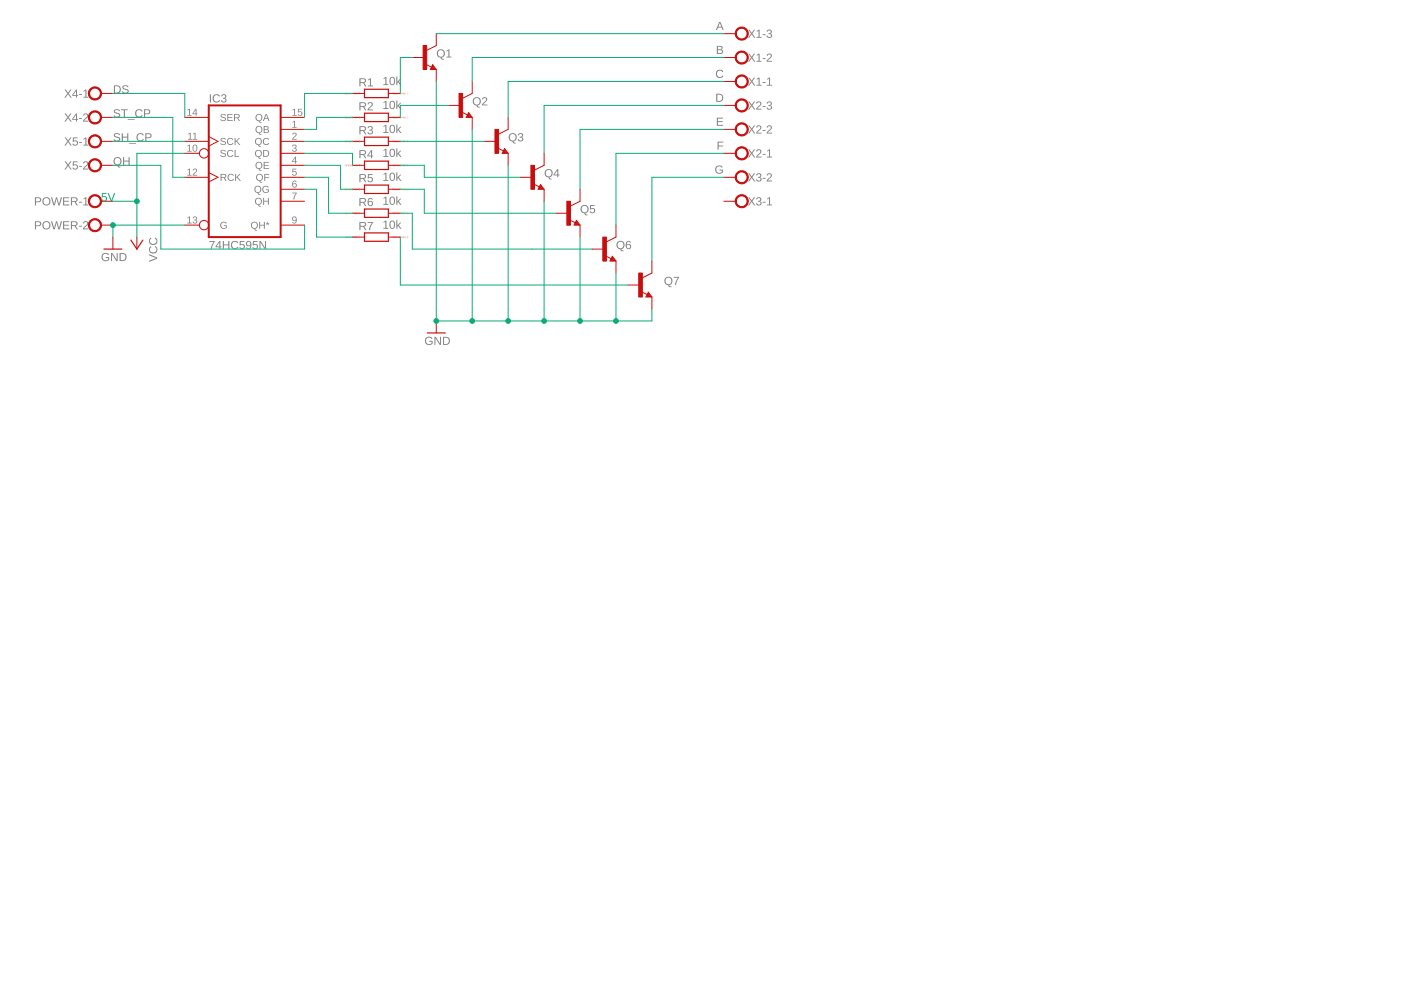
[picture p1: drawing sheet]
<?xml version="1.0" encoding="utf-8"?>
<!DOCTYPE eagle SYSTEM "eagle.dtd">
<eagle version="9.1.0">
<drawing>
<settings>
<setting alwaysvectorfont="no"/>
<setting verticaltext="up"/>
</settings>
<grid distance="0.1" unitdist="inch" unit="inch" style="lines" multiple="1" display="no" altdistance="0.01" altunitdist="inch" altunit="inch"/>
<schematic xreflabel="%F%N/%S.%C%R" xrefpart="/%S.%C%R">
<libraries>
<library name="eagle-ltspice">
<symbols>
<symbol name="R">
<wire x1="-2.54" y1="-0.889" x2="2.54" y2="-0.889" width="0.254" layer="94"/>
<wire x1="2.54" y1="0.889" x2="-2.54" y2="0.889" width="0.254" layer="94"/>
<wire x1="2.54" y1="-0.889" x2="2.54" y2="0.889" width="0.254" layer="94"/>
<wire x1="-2.54" y1="-0.889" x2="-2.54" y2="0.889" width="0.254" layer="94"/>
<pin name="1" x="-5.08" y="0" visible="off" length="short" direction="pas" swaplevel="1"/>
<pin name="2" x="5.08" y="0" visible="off" length="short" direction="pas" swaplevel="1" rot="R180"/>
<text x="-3.81" y="1.4986" size="1.778" layer="95">&gt;NAME</text>
<text x="-3.81" y="-3.302" size="1.778" layer="96">&gt;VALUE</text>
<text x="-5.08" y="0" size="0.4064" layer="99" align="center">SpiceOrder 1</text>
<text x="5.08" y="0" size="0.4064" layer="99" align="center">SpiceOrder 2</text>
</symbol>
</symbols>
<devicesets>
<deviceset name="R" prefix="R" uservalue="yes">
<gates>
<gate name="G$1" symbol="R" x="0" y="0"/>
</gates>
<devices>
<device name="0204/7" package="0204/7">
<connects>
<connect gate="G$1" pin="1" pad="1"/>
<connect gate="G$1" pin="2" pad="2"/>
</connects>
<package3dinstances>
<package3dinstance package3d_urn="urn:adsk.eagle:package:13274/1"/>
</package3dinstances>
<technologies>
<technology name="">
<attribute name="SPICEMODEL" value="NONE" constant="no"/>
<attribute name="SPICEPREFIX" value="R" constant="no"/>
</technology>
</technologies>
</device>
<device name="0207/10" package="0207/10">
<connects>
<connect gate="G$1" pin="1" pad="1"/>
<connect gate="G$1" pin="2" pad="2"/>
</connects>
<package3dinstances>
<package3dinstance package3d_urn="urn:adsk.eagle:package:13275/1"/>
</package3dinstances>
<technologies>
<technology name="">
<attribute name="SPICEMODEL" value="NONE" constant="no"/>
<attribute name="SPICEPREFIX" value="R" constant="no"/>
</technology>
</technologies>
</device>
<device name="R0201" package="R0201">
<connects>
<connect gate="G$1" pin="1" pad="1"/>
<connect gate="G$1" pin="2" pad="2"/>
</connects>
<package3dinstances>
<package3dinstance package3d_urn="urn:adsk.eagle:package:13294/1"/>
</package3dinstances>
<technologies>
<technology name="">
<attribute name="SPICEMODEL" value="NONE" constant="no"/>
<attribute name="SPICEPREFIX" value="R" constant="no"/>
</technology>
</technologies>
</device>
<device name="R0402" package="R0402">
<connects>
<connect gate="G$1" pin="1" pad="1"/>
<connect gate="G$1" pin="2" pad="2"/>
</connects>
<package3dinstances>
<package3dinstance package3d_urn="urn:adsk.eagle:package:13296/1"/>
</package3dinstances>
<technologies>
<technology name="">
<attribute name="SPICEMODEL" value="NONE" constant="no"/>
<attribute name="SPICEPREFIX" value="R" constant="no"/>
</technology>
</technologies>
</device>
<device name="R0603" package="R0603">
<connects>
<connect gate="G$1" pin="1" pad="1"/>
<connect gate="G$1" pin="2" pad="2"/>
</connects>
<package3dinstances>
<package3dinstance package3d_urn="urn:adsk.eagle:package:13302/1"/>
</package3dinstances>
<technologies>
<technology name="">
<attribute name="SPICEMODEL" value="NONE" constant="no"/>
<attribute name="SPICEPREFIX" value="R" constant="no"/>
</technology>
</technologies>
</device>
<device name="" package="R0805">
<connects>
<connect gate="G$1" pin="1" pad="1"/>
<connect gate="G$1" pin="2" pad="2"/>
</connects>
<package3dinstances>
<package3dinstance package3d_urn="urn:adsk.eagle:package:13300/1"/>
</package3dinstances>
<technologies>
<technology name="">
<attribute name="SPICEMODEL" value="NONE" constant="no"/>
<attribute name="SPICEPREFIX" value="R" constant="no"/>
</technology>
</technologies>
</device>
<device name="R1005" package="R1005">
<connects>
<connect gate="G$1" pin="1" pad="1"/>
<connect gate="G$1" pin="2" pad="2"/>
</connects>
<package3dinstances>
<package3dinstance package3d_urn="urn:adsk.eagle:package:13297/1"/>
</package3dinstances>
<technologies>
<technology name="">
<attribute name="SPICEMODEL" value="NONE" constant="no"/>
<attribute name="SPICEPREFIX" value="R" constant="no"/>
</technology>
</technologies>
</device>
<device name="R1206" package="R1206">
<connects>
<connect gate="G$1" pin="1" pad="1"/>
<connect gate="G$1" pin="2" pad="2"/>
</connects>
<package3dinstances>
<package3dinstance package3d_urn="urn:adsk.eagle:package:13301/1"/>
</package3dinstances>
<technologies>
<technology name="">
<attribute name="SPICEMODEL" value="NONE" constant="no"/>
<attribute name="SPICEPREFIX" value="R" constant="no"/>
</technology>
</technologies>
</device>
<device name="R1210" package="R1210">
<connects>
<connect gate="G$1" pin="1" pad="1"/>
<connect gate="G$1" pin="2" pad="2"/>
</connects>
<package3dinstances>
<package3dinstance package3d_urn="urn:adsk.eagle:package:13299/1"/>
</package3dinstances>
<technologies>
<technology name="">
<attribute name="SPICEMODEL" value="NONE" constant="no"/>
<attribute name="SPICEPREFIX" value="R" constant="no"/>
</technology>
</technologies>
</device>
<device name="R1218" package="R1218">
<connects>
<connect gate="G$1" pin="1" pad="1"/>
<connect gate="G$1" pin="2" pad="2"/>
</connects>
<package3dinstances>
<package3dinstance package3d_urn="urn:adsk.eagle:package:13303/1"/>
</package3dinstances>
<technologies>
<technology name="">
<attribute name="SPICEMODEL" value="NONE" constant="no"/>
<attribute name="SPICEPREFIX" value="R" constant="no"/>
</technology>
</technologies>
</device>
<device name="R2010" package="R2010">
<connects>
<connect gate="G$1" pin="1" pad="1"/>
<connect gate="G$1" pin="2" pad="2"/>
</connects>
<package3dinstances>
<package3dinstance package3d_urn="urn:adsk.eagle:package:13309/1"/>
</package3dinstances>
<technologies>
<technology name="">
<attribute name="SPICEMODEL" value="NONE" constant="no"/>
<attribute name="SPICEPREFIX" value="R" constant="no"/>
</technology>
</technologies>
</device>
<device name="R2012" package="R2012">
<connects>
<connect gate="G$1" pin="1" pad="1"/>
<connect gate="G$1" pin="2" pad="2"/>
</connects>
<package3dinstances>
<package3dinstance package3d_urn="urn:adsk.eagle:package:13306/1"/>
</package3dinstances>
<technologies>
<technology name="">
<attribute name="SPICEMODEL" value="NONE" constant="no"/>
<attribute name="SPICEPREFIX" value="R" constant="no"/>
</technology>
</technologies>
</device>
<device name="R2512" package="R2512">
<connects>
<connect gate="G$1" pin="1" pad="1"/>
<connect gate="G$1" pin="2" pad="2"/>
</connects>
<package3dinstances>
<package3dinstance package3d_urn="urn:adsk.eagle:package:13304/1"/>
</package3dinstances>
<technologies>
<technology name="">
<attribute name="SPICEMODEL" value="NONE" constant="no"/>
<attribute name="SPICEPREFIX" value="R" constant="no"/>
</technology>
</technologies>
</device>
<device name="R3216" package="R3216">
<connects>
<connect gate="G$1" pin="1" pad="1"/>
<connect gate="G$1" pin="2" pad="2"/>
</connects>
<package3dinstances>
<package3dinstance package3d_urn="urn:adsk.eagle:package:13305/1"/>
</package3dinstances>
<technologies>
<technology name="">
<attribute name="SPICEMODEL" value="NONE" constant="no"/>
<attribute name="SPICEPREFIX" value="R" constant="no"/>
</technology>
</technologies>
</device>
<device name="R3225" package="R3225">
<connects>
<connect gate="G$1" pin="1" pad="1"/>
<connect gate="G$1" pin="2" pad="2"/>
</connects>
<package3dinstances>
<package3dinstance package3d_urn="urn:adsk.eagle:package:13311/1"/>
</package3dinstances>
<technologies>
<technology name="">
<attribute name="SPICEMODEL" value="NONE" constant="no"/>
<attribute name="SPICEPREFIX" value="R" constant="no"/>
</technology>
</technologies>
</device>
<device name="R4527" package="R4527">
<connects>
<connect gate="G$1" pin="1" pad="1"/>
<connect gate="G$1" pin="2" pad="2"/>
</connects>
<package3dinstances>
<package3dinstance package3d_urn="urn:adsk.eagle:package:13310/1"/>
</package3dinstances>
<technologies>
<technology name="">
<attribute name="SPICEMODEL" value="NONE" constant="no"/>
<attribute name="SPICEPREFIX" value="R" constant="no"/>
</technology>
</technologies>
</device>
<device name="R5025" package="R5025">
<connects>
<connect gate="G$1" pin="1" pad="1"/>
<connect gate="G$1" pin="2" pad="2"/>
</connects>
<package3dinstances>
<package3dinstance package3d_urn="urn:adsk.eagle:package:13308/1"/>
</package3dinstances>
<technologies>
<technology name="">
<attribute name="SPICEMODEL" value="NONE" constant="no"/>
<attribute name="SPICEPREFIX" value="R" constant="no"/>
</technology>
</technologies>
</device>
<device name="R6332" package="R6332">
<connects>
<connect gate="G$1" pin="1" pad="1"/>
<connect gate="G$1" pin="2" pad="2"/>
</connects>
<package3dinstances>
<package3dinstance package3d_urn="urn:adsk.eagle:package:13307/1"/>
</package3dinstances>
<technologies>
<technology name="">
<attribute name="SPICEMODEL" value="NONE" constant="no"/>
<attribute name="SPICEPREFIX" value="R" constant="no"/>
</technology>
</technologies>
</device>
</devices>
</deviceset>
</devicesets>
</library>
<library name="con-wago-500">
<symbols>
<symbol name="KL">
<circle x="1.27" y="0" radius="1.27" width="0.254" layer="94"/>
<text x="0" y="0.889" size="1.778" layer="95" rot="R180">&gt;NAME</text>
<pin name="KL" x="5.08" y="0" visible="off" length="short" direction="pas" rot="R180"/>
</symbol>
<symbol name="KL+V">
<circle x="1.27" y="0" radius="1.27" width="0.254" layer="94"/>
<text x="-2.54" y="-3.683" size="1.778" layer="96">&gt;VALUE</text>
<text x="0" y="0.889" size="1.778" layer="95" rot="R180">&gt;NAME</text>
<pin name="KL" x="5.08" y="0" visible="off" length="short" direction="pas" rot="R180"/>
</symbol>
</symbols>
<devicesets>
<deviceset name="W237-103" prefix="X" uservalue="yes">
<gates>
<gate name="-1" symbol="KL" x="0" y="5.08" addlevel="always"/>
<gate name="-2" symbol="KL" x="0" y="0" addlevel="always"/>
<gate name="-3" symbol="KL+V" x="0" y="-5.08" addlevel="always"/>
</gates>
<devices>
<device name="" package="W237-103">
<connects>
<connect gate="-1" pin="KL" pad="1"/>
<connect gate="-2" pin="KL" pad="2"/>
<connect gate="-3" pin="KL" pad="3"/>
</connects>
<package3dinstances>
<package3dinstance package3d_urn="urn:adsk.eagle:package:10691/1"/>
</package3dinstances>
<technologies>
<technology name="">
<attribute name="MF" value="" constant="no"/>
<attribute name="MPN" value="237-103" constant="no"/>
<attribute name="OC_FARNELL" value="unknown" constant="no"/>
<attribute name="OC_NEWARK" value="18M7116" constant="no"/>
</technology>
</technologies>
</device>
</devices>
</deviceset>
<deviceset name="W237-102" prefix="X" uservalue="yes">
<gates>
<gate name="-1" symbol="KL" x="0" y="5.08" addlevel="always"/>
<gate name="-2" symbol="KL+V" x="0" y="0" addlevel="always"/>
</gates>
<devices>
<device name="" package="W237-102">
<connects>
<connect gate="-1" pin="KL" pad="1"/>
<connect gate="-2" pin="KL" pad="2"/>
</connects>
<package3dinstances>
<package3dinstance package3d_urn="urn:adsk.eagle:package:10688/1"/>
</package3dinstances>
<technologies>
<technology name="">
<attribute name="MF" value="" constant="no"/>
<attribute name="MPN" value="237-102" constant="no"/>
<attribute name="OC_FARNELL" value="unknown" constant="no"/>
<attribute name="OC_NEWARK" value="70K9898" constant="no"/>
</technology>
</technologies>
</device>
</devices>
</deviceset>
</devicesets>
</library>
<library name="74xx-eu">
<symbols>
<symbol name="PWRN">
<text x="-0.635" y="-0.635" size="1.778" layer="95">&gt;NAME</text>
<text x="1.905" y="-5.842" size="1.27" layer="95" rot="R90">GND</text>
<text x="1.905" y="2.54" size="1.27" layer="95" rot="R90">VCC</text>
<pin name="GND" x="0" y="-7.62" visible="pad" length="middle" direction="pwr" rot="R90"/>
<pin name="VCC" x="0" y="7.62" visible="pad" length="middle" direction="pwr" rot="R270"/>
</symbol>
<symbol name="74595">
<wire x1="-7.62" y1="-15.24" x2="7.62" y2="-15.24" width="0.4064" layer="94"/>
<wire x1="7.62" y1="-15.24" x2="7.62" y2="12.7" width="0.4064" layer="94"/>
<wire x1="7.62" y1="12.7" x2="-7.62" y2="12.7" width="0.4064" layer="94"/>
<wire x1="-7.62" y1="12.7" x2="-7.62" y2="-15.24" width="0.4064" layer="94"/>
<text x="-7.62" y="13.335" size="1.778" layer="95">&gt;NAME</text>
<text x="-7.62" y="-17.78" size="1.778" layer="96">&gt;VALUE</text>
<pin name="QB" x="12.7" y="7.62" length="middle" direction="hiz" rot="R180"/>
<pin name="QC" x="12.7" y="5.08" length="middle" direction="hiz" rot="R180"/>
<pin name="QD" x="12.7" y="2.54" length="middle" direction="hiz" rot="R180"/>
<pin name="QE" x="12.7" y="0" length="middle" direction="hiz" rot="R180"/>
<pin name="QF" x="12.7" y="-2.54" length="middle" direction="hiz" rot="R180"/>
<pin name="QG" x="12.7" y="-5.08" length="middle" direction="hiz" rot="R180"/>
<pin name="QH" x="12.7" y="-7.62" length="middle" direction="hiz" rot="R180"/>
<pin name="SCL" x="-12.7" y="2.54" length="middle" direction="in" function="dot"/>
<pin name="SCK" x="-12.7" y="5.08" length="middle" direction="in" function="clk"/>
<pin name="RCK" x="-12.7" y="-2.54" length="middle" direction="in" function="clk"/>
<pin name="G" x="-12.7" y="-12.7" length="middle" direction="in" function="dot"/>
<pin name="SER" x="-12.7" y="10.16" length="middle" direction="in"/>
<pin name="QA" x="12.7" y="10.16" length="middle" direction="hiz" rot="R180"/>
<pin name="QH*" x="12.7" y="-12.7" length="middle" direction="hiz" rot="R180"/>
</symbol>
</symbols>
<devicesets>
<deviceset name="74*595" prefix="IC">
<gates>
<gate name="A" symbol="74595" x="22.86" y="0"/>
<gate name="P" symbol="PWRN" x="-5.08" y="0" addlevel="request"/>
</gates>
<devices>
<device name="N" package="DIL16">
<connects>
<connect gate="A" pin="G" pad="13"/>
<connect gate="A" pin="QA" pad="15"/>
<connect gate="A" pin="QB" pad="1"/>
<connect gate="A" pin="QC" pad="2"/>
<connect gate="A" pin="QD" pad="3"/>
<connect gate="A" pin="QE" pad="4"/>
<connect gate="A" pin="QF" pad="5"/>
<connect gate="A" pin="QG" pad="6"/>
<connect gate="A" pin="QH" pad="7"/>
<connect gate="A" pin="QH*" pad="9"/>
<connect gate="A" pin="RCK" pad="12"/>
<connect gate="A" pin="SCK" pad="11"/>
<connect gate="A" pin="SCL" pad="10"/>
<connect gate="A" pin="SER" pad="14"/>
<connect gate="P" pin="GND" pad="8"/>
<connect gate="P" pin="VCC" pad="16"/>
</connects>
<package3dinstances>
<package3dinstance package3d_urn="urn:adsk.eagle:package:2009/1"/>
</package3dinstances>
<technologies>
<technology name="HC"/>
<technology name="HCT"/>
<technology name="LS"/>
</technologies>
</device>
<device name="D" package="SO16">
<connects>
<connect gate="A" pin="G" pad="13"/>
<connect gate="A" pin="QA" pad="15"/>
<connect gate="A" pin="QB" pad="1"/>
<connect gate="A" pin="QC" pad="2"/>
<connect gate="A" pin="QD" pad="3"/>
<connect gate="A" pin="QE" pad="4"/>
<connect gate="A" pin="QF" pad="5"/>
<connect gate="A" pin="QG" pad="6"/>
<connect gate="A" pin="QH" pad="7"/>
<connect gate="A" pin="QH*" pad="9"/>
<connect gate="A" pin="RCK" pad="12"/>
<connect gate="A" pin="SCK" pad="11"/>
<connect gate="A" pin="SCL" pad="10"/>
<connect gate="A" pin="SER" pad="14"/>
<connect gate="P" pin="GND" pad="8"/>
<connect gate="P" pin="VCC" pad="16"/>
</connects>
<package3dinstances>
<package3dinstance package3d_urn="urn:adsk.eagle:package:2010/1"/>
</package3dinstances>
<technologies>
<technology name="HC"/>
<technology name="HCT"/>
</technologies>
</device>
<device name="FK" package="LCC20">
<connects>
<connect gate="A" pin="G" pad="17"/>
<connect gate="A" pin="QA" pad="19"/>
<connect gate="A" pin="QB" pad="2"/>
<connect gate="A" pin="QC" pad="3"/>
<connect gate="A" pin="QD" pad="4"/>
<connect gate="A" pin="QE" pad="5"/>
<connect gate="A" pin="QF" pad="7"/>
<connect gate="A" pin="QG" pad="8"/>
<connect gate="A" pin="QH" pad="9"/>
<connect gate="A" pin="QH*" pad="12"/>
<connect gate="A" pin="RCK" pad="15"/>
<connect gate="A" pin="SCK" pad="14"/>
<connect gate="A" pin="SCL" pad="13"/>
<connect gate="A" pin="SER" pad="18"/>
<connect gate="P" pin="GND" pad="10"/>
<connect gate="P" pin="VCC" pad="20"/>
</connects>
<package3dinstances>
<package3dinstance package3d_urn="urn:adsk.eagle:package:2012/1"/>
</package3dinstances>
<technologies>
<technology name="HC"/>
<technology name="HCT"/>
<technology name="LS"/>
</technologies>
</device>
</devices>
</deviceset>
</devicesets>
</library>
<library name="supply1">
<symbols>
<symbol name="GND">
<wire x1="-1.905" y1="0" x2="1.905" y2="0" width="0.254" layer="94"/>
<text x="-2.54" y="-2.54" size="1.778" layer="96">&gt;VALUE</text>
<pin name="GND" x="0" y="2.54" visible="off" length="short" direction="sup" rot="R270"/>
</symbol>
<symbol name="VCC">
<wire x1="1.27" y1="-1.905" x2="0" y2="0" width="0.254" layer="94"/>
<wire x1="0" y1="0" x2="-1.27" y2="-1.905" width="0.254" layer="94"/>
<text x="-2.54" y="-2.54" size="1.778" layer="96" rot="R90">&gt;VALUE</text>
<pin name="VCC" x="0" y="-2.54" visible="off" length="short" direction="sup" rot="R90"/>
</symbol>
</symbols>
<devicesets>
<deviceset name="GND" prefix="GND">
<gates>
<gate name="1" symbol="GND" x="0" y="0"/>
</gates>
<devices>
<device name="">
<technologies>
<technology name=""/>
</technologies>
</device>
</devices>
</deviceset>
<deviceset name="VCC" prefix="P+">
<gates>
<gate name="VCC" symbol="VCC" x="0" y="0"/>
</gates>
<devices>
<device name="">
<technologies>
<technology name=""/>
</technologies>
</device>
</devices>
</deviceset>
</devicesets>
</library>
<library name="transistor-npn">
<symbols>
<symbol name="NPN">
<wire x1="2.54" y1="2.54" x2="0.508" y2="1.524" width="0.1524" layer="94"/>
<wire x1="1.778" y1="-1.524" x2="2.54" y2="-2.54" width="0.1524" layer="94"/>
<wire x1="2.54" y1="-2.54" x2="1.27" y2="-2.54" width="0.1524" layer="94"/>
<wire x1="1.27" y1="-2.54" x2="1.778" y2="-1.524" width="0.1524" layer="94"/>
<wire x1="1.54" y1="-2.04" x2="0.308" y2="-1.424" width="0.1524" layer="94"/>
<wire x1="1.524" y1="-2.413" x2="2.286" y2="-2.413" width="0.254" layer="94"/>
<wire x1="2.286" y1="-2.413" x2="1.778" y2="-1.778" width="0.254" layer="94"/>
<wire x1="1.778" y1="-1.778" x2="1.524" y2="-2.286" width="0.254" layer="94"/>
<wire x1="1.524" y1="-2.286" x2="1.905" y2="-2.286" width="0.254" layer="94"/>
<wire x1="1.905" y1="-2.286" x2="1.778" y2="-2.032" width="0.254" layer="94"/>
<text x="-10.16" y="7.62" size="1.778" layer="95">&gt;NAME</text>
<text x="-10.16" y="5.08" size="1.778" layer="96">&gt;VALUE</text>
<rectangle x1="-0.254" y1="-2.54" x2="0.508" y2="2.54" layer="94"/>
<pin name="B" x="-2.54" y="0" visible="off" length="short" direction="pas" swaplevel="1"/>
<pin name="E" x="2.54" y="-5.08" visible="off" length="short" direction="pas" swaplevel="3" rot="R90"/>
<pin name="C" x="2.54" y="5.08" visible="off" length="short" direction="pas" swaplevel="2" rot="R270"/>
</symbol>
</symbols>
<devicesets>
<deviceset name="BC338*" prefix="Q">
<gates>
<gate name="G$1" symbol="NPN" x="0" y="0"/>
</gates>
<devices>
<device name="" package="TO92-EBC">
<connects>
<connect gate="G$1" pin="B" pad="B"/>
<connect gate="G$1" pin="C" pad="C"/>
<connect gate="G$1" pin="E" pad="E"/>
</connects>
<package3dinstances>
<package3dinstance package3d_urn="urn:adsk.eagle:package:28989/2"/>
</package3dinstances>
<technologies>
<technology name=""/>
<technology name="-16"/>
<technology name="-25"/>
<technology name="-40"/>
</technologies>
</device>
</devices>
</deviceset>
</devicesets>
</library>
</libraries>
<attributes>
</attributes>
<variantdefs>
</variantdefs>
<classes>
<class number="0" name="default" width="0" drill="0">
</class>
</classes>
<parts>
<part name="R1" library="eagle-ltspice" deviceset="R" device="0204/7" package3d_urn="urn:adsk.eagle:package:13274/1" value="10k"/>
<part name="POWER" library="con-wago-500" deviceset="W237-102" device="" package3d_urn="urn:adsk.eagle:package:10688/1"/>
<part name="Q1" library="transistor-npn" deviceset="BC338*" device="" package3d_urn="urn:adsk.eagle:package:28989/2" technology="-40" value="BC338-40"/>
<part name="IC3" library="74xx-eu" deviceset="74*595" device="N" package3d_urn="urn:adsk.eagle:package:2009/1" technology="HC"/>
<part name="GND1" library="supply1" deviceset="GND" device=""/>
<part name="P+1" library="supply1" deviceset="VCC" device=""/>
<part name="Q2" library="transistor-npn" deviceset="BC338*" device="" package3d_urn="urn:adsk.eagle:package:28989/2" technology="-40" value="BC338-40"/>
<part name="Q3" library="transistor-npn" deviceset="BC338*" device="" package3d_urn="urn:adsk.eagle:package:28989/2" technology="-40" value="BC338-40"/>
<part name="Q4" library="transistor-npn" deviceset="BC338*" device="" package3d_urn="urn:adsk.eagle:package:28989/2" technology="-40" value="BC338-40"/>
<part name="R2" library="eagle-ltspice" deviceset="R" device="0204/7" package3d_urn="urn:adsk.eagle:package:13274/1" value="10k"/>
<part name="R3" library="eagle-ltspice" deviceset="R" device="0204/7" package3d_urn="urn:adsk.eagle:package:13274/1" value="10k"/>
<part name="R4" library="eagle-ltspice" deviceset="R" device="0204/7" package3d_urn="urn:adsk.eagle:package:13274/1" value="10k"/>
<part name="R5" library="eagle-ltspice" deviceset="R" device="0204/7" package3d_urn="urn:adsk.eagle:package:13274/1" value="10k"/>
<part name="R6" library="eagle-ltspice" deviceset="R" device="0204/7" package3d_urn="urn:adsk.eagle:package:13274/1" value="10k"/>
<part name="R7" library="eagle-ltspice" deviceset="R" device="0204/7" package3d_urn="urn:adsk.eagle:package:13274/1" value="10k"/>
<part name="Q5" library="transistor-npn" deviceset="BC338*" device="" package3d_urn="urn:adsk.eagle:package:28989/2" technology="-40" value="BC338-40"/>
<part name="Q6" library="transistor-npn" deviceset="BC338*" device="" package3d_urn="urn:adsk.eagle:package:28989/2" technology="-40" value="BC338-40"/>
<part name="Q7" library="transistor-npn" deviceset="BC338*" device="" package3d_urn="urn:adsk.eagle:package:28989/2" technology="-40" value="BC338-40"/>
<part name="GND3" library="supply1" deviceset="GND" device=""/>
<part name="X1" library="con-wago-500" deviceset="W237-103" device="" package3d_urn="urn:adsk.eagle:package:10691/1"/>
<part name="X4" library="con-wago-500" deviceset="W237-102" device="" package3d_urn="urn:adsk.eagle:package:10688/1"/>
<part name="X5" library="con-wago-500" deviceset="W237-102" device="" package3d_urn="urn:adsk.eagle:package:10688/1"/>
<part name="X2" library="con-wago-500" deviceset="W237-103" device="" package3d_urn="urn:adsk.eagle:package:10691/1"/>
<part name="X3" library="con-wago-500" deviceset="W237-102" device="" package3d_urn="urn:adsk.eagle:package:10688/1"/>
</parts>
<sheets>
<sheet>
<plain>
<text x="-12.7" y="55.88" size="1.778" layer="91">5V</text>
</plain>
<instances>
<instance part="R1" gate="G$1" x="45.72" y="78.74" smashed="yes">
<attribute name="NAME" x="41.91" y="80.2386" size="1.778" layer="95"/>
<attribute name="VALUE" x="46.99" y="80.518" size="1.778" layer="96"/>
</instance>
<instance part="POWER" gate="-1" x="-15.24" y="55.88"/>
<instance part="POWER" gate="-2" x="-15.24" y="50.8"/>
<instance part="Q1" gate="G$1" x="55.88" y="86.36" smashed="yes">
<attribute name="NAME" x="58.4121" y="86.365859375" size="1.779359375" layer="95"/>
</instance>
<instance part="IC3" gate="A" x="17.78" y="63.5"/>
<instance part="GND1" gate="1" x="-10.16" y="45.72"/>
<instance part="P+1" gate="VCC" x="-5.08" y="45.72" rot="R180"/>
<instance part="Q2" gate="G$1" x="63.5" y="76.2" smashed="yes">
<attribute name="NAME" x="66.0321" y="76.205859375" size="1.779359375" layer="95"/>
</instance>
<instance part="Q3" gate="G$1" x="71.12" y="68.58" smashed="yes">
<attribute name="NAME" x="73.6521" y="68.585859375" size="1.779359375" layer="95"/>
</instance>
<instance part="Q4" gate="G$1" x="78.74" y="60.96" smashed="yes">
<attribute name="NAME" x="81.2721" y="60.965859375" size="1.779359375" layer="95"/>
</instance>
<instance part="R2" gate="G$1" x="45.72" y="73.66" smashed="yes">
<attribute name="NAME" x="41.91" y="75.1586" size="1.778" layer="95"/>
<attribute name="VALUE" x="46.99" y="75.438" size="1.778" layer="96"/>
</instance>
<instance part="R3" gate="G$1" x="45.72" y="68.58" smashed="yes">
<attribute name="NAME" x="41.91" y="70.0786" size="1.778" layer="95"/>
<attribute name="VALUE" x="46.99" y="70.358" size="1.778" layer="96"/>
</instance>
<instance part="R4" gate="G$1" x="45.72" y="63.5" smashed="yes">
<attribute name="NAME" x="41.91" y="64.9986" size="1.778" layer="95"/>
<attribute name="VALUE" x="46.99" y="65.278" size="1.778" layer="96"/>
</instance>
<instance part="R5" gate="G$1" x="45.72" y="58.42" smashed="yes">
<attribute name="NAME" x="41.91" y="59.9186" size="1.778" layer="95"/>
<attribute name="VALUE" x="46.99" y="60.198" size="1.778" layer="96"/>
</instance>
<instance part="R6" gate="G$1" x="45.72" y="53.34" smashed="yes">
<attribute name="NAME" x="41.91" y="54.8386" size="1.778" layer="95"/>
<attribute name="VALUE" x="46.99" y="55.118" size="1.778" layer="96"/>
</instance>
<instance part="R7" gate="G$1" x="45.72" y="48.26" smashed="yes">
<attribute name="NAME" x="41.91" y="49.7586" size="1.778" layer="95"/>
<attribute name="VALUE" x="46.99" y="50.038" size="1.778" layer="96"/>
</instance>
<instance part="Q5" gate="G$1" x="86.36" y="53.34" smashed="yes">
<attribute name="NAME" x="88.8921" y="53.345859375" size="1.779359375" layer="95"/>
</instance>
<instance part="Q6" gate="G$1" x="93.98" y="45.72" smashed="yes">
<attribute name="NAME" x="96.5121" y="45.725859375" size="1.779359375" layer="95"/>
</instance>
<instance part="Q7" gate="G$1" x="101.6" y="38.1" smashed="yes">
<attribute name="NAME" x="106.6721" y="38.105859375" size="1.779359375" layer="95"/>
</instance>
<instance part="GND3" gate="1" x="58.42" y="27.94"/>
<instance part="X1" gate="-1" x="124.46" y="81.28" rot="R180"/>
<instance part="X1" gate="-2" x="124.46" y="86.36" rot="R180"/>
<instance part="X1" gate="-3" x="124.46" y="91.44" rot="R180"/>
<instance part="X4" gate="-1" x="-15.24" y="78.74"/>
<instance part="X4" gate="-2" x="-15.24" y="73.66"/>
<instance part="X5" gate="-1" x="-15.24" y="68.58"/>
<instance part="X5" gate="-2" x="-15.24" y="63.5"/>
<instance part="X2" gate="-1" x="124.46" y="66.04" rot="R180"/>
<instance part="X2" gate="-2" x="124.46" y="71.12" rot="R180"/>
<instance part="X2" gate="-3" x="124.46" y="76.2" rot="R180"/>
<instance part="X3" gate="-1" x="124.46" y="55.88" rot="R180"/>
<instance part="X3" gate="-2" x="124.46" y="60.96" rot="R180"/>
</instances>
<busses>
</busses>
<nets>
<net name="GND" class="0">
<segment>
<pinref part="GND1" gate="1" pin="GND"/>
<pinref part="IC3" gate="A" pin="G"/>
<pinref part="POWER" gate="-2" pin="KL"/>
<wire x1="5.08" y1="50.8" x2="-10.16" y2="50.8" width="0.1524" layer="91"/>
<wire x1="-10.16" y1="48.26" x2="-10.16" y2="50.8" width="0.1524" layer="91"/>
<junction x="-10.16" y="50.8"/>
</segment>
<segment>
<pinref part="Q1" gate="G$1" pin="E"/>
<wire x1="58.42" y1="81.28" x2="58.42" y2="30.48" width="0.1524" layer="91"/>
<pinref part="GND3" gate="1" pin="GND"/>
<pinref part="Q2" gate="G$1" pin="E"/>
<wire x1="66.04" y1="71.12" x2="66.04" y2="30.48" width="0.1524" layer="91"/>
<wire x1="66.04" y1="30.48" x2="58.42" y2="30.48" width="0.1524" layer="91"/>
<junction x="58.42" y="30.48"/>
<pinref part="Q3" gate="G$1" pin="E"/>
<wire x1="73.66" y1="63.5" x2="73.66" y2="30.48" width="0.1524" layer="91"/>
<wire x1="73.66" y1="30.48" x2="66.04" y2="30.48" width="0.1524" layer="91"/>
<junction x="66.04" y="30.48"/>
<pinref part="Q4" gate="G$1" pin="E"/>
<wire x1="81.28" y1="55.88" x2="81.28" y2="30.48" width="0.1524" layer="91"/>
<wire x1="81.28" y1="30.48" x2="73.66" y2="30.48" width="0.1524" layer="91"/>
<junction x="73.66" y="30.48"/>
<pinref part="Q6" gate="G$1" pin="E"/>
<wire x1="96.52" y1="40.64" x2="96.52" y2="30.48" width="0.1524" layer="91"/>
<wire x1="96.52" y1="30.48" x2="88.9" y2="30.48" width="0.1524" layer="91"/>
<junction x="81.28" y="30.48"/>
<pinref part="Q7" gate="G$1" pin="E"/>
<wire x1="88.9" y1="30.48" x2="81.28" y2="30.48" width="0.1524" layer="91"/>
<wire x1="104.14" y1="33.02" x2="104.14" y2="30.48" width="0.1524" layer="91"/>
<wire x1="104.14" y1="30.48" x2="96.52" y2="30.48" width="0.1524" layer="91"/>
<junction x="96.52" y="30.48"/>
<pinref part="Q5" gate="G$1" pin="E"/>
<wire x1="88.9" y1="48.26" x2="88.9" y2="30.48" width="0.1524" layer="91"/>
<junction x="88.9" y="30.48"/>
</segment>
</net>
<net name="VCC" class="0">
<segment>
<pinref part="P+1" gate="VCC" pin="VCC"/>
<wire x1="-5.08" y1="48.26" x2="-5.08" y2="55.88" width="0.1524" layer="91"/>
<pinref part="POWER" gate="-1" pin="KL"/>
<wire x1="-10.16" y1="55.88" x2="-5.08" y2="55.88" width="0.1524" layer="91"/>
<wire x1="-5.08" y1="55.88" x2="-5.08" y2="66.04" width="0.1524" layer="91"/>
<pinref part="IC3" gate="A" pin="SCL"/>
<wire x1="-5.08" y1="66.04" x2="5.08" y2="66.04" width="0.1524" layer="91"/>
<junction x="-5.08" y="55.88"/>
</segment>
</net>
<net name="N$4" class="0">
<segment>
<pinref part="IC3" gate="A" pin="QA"/>
<wire x1="30.48" y1="73.66" x2="30.48" y2="78.74" width="0.1524" layer="91"/>
<pinref part="R1" gate="G$1" pin="1"/>
<wire x1="30.48" y1="78.74" x2="40.64" y2="78.74" width="0.1524" layer="91"/>
</segment>
</net>
<net name="N$1" class="0">
<segment>
<pinref part="IC3" gate="A" pin="QB"/>
<wire x1="30.48" y1="71.12" x2="33.02" y2="71.12" width="0.1524" layer="91"/>
<wire x1="33.02" y1="71.12" x2="33.02" y2="73.66" width="0.1524" layer="91"/>
<pinref part="R2" gate="G$1" pin="1"/>
<wire x1="33.02" y1="73.66" x2="40.64" y2="73.66" width="0.1524" layer="91"/>
</segment>
</net>
<net name="N$3" class="0">
<segment>
<pinref part="IC3" gate="A" pin="QC"/>
<pinref part="R3" gate="G$1" pin="1"/>
<wire x1="30.48" y1="68.58" x2="40.64" y2="68.58" width="0.1524" layer="91"/>
</segment>
</net>
<net name="N$6" class="0">
<segment>
<pinref part="IC3" gate="A" pin="QD"/>
<wire x1="30.48" y1="66.04" x2="40.64" y2="66.04" width="0.1524" layer="91"/>
<pinref part="R4" gate="G$1" pin="1"/>
<wire x1="40.64" y1="66.04" x2="40.64" y2="63.5" width="0.1524" layer="91"/>
</segment>
</net>
<net name="N$7" class="0">
<segment>
<pinref part="IC3" gate="A" pin="QE"/>
<wire x1="30.48" y1="63.5" x2="38.1" y2="63.5" width="0.1524" layer="91"/>
<wire x1="38.1" y1="63.5" x2="38.1" y2="58.42" width="0.1524" layer="91"/>
<pinref part="R5" gate="G$1" pin="1"/>
<wire x1="38.1" y1="58.42" x2="40.64" y2="58.42" width="0.1524" layer="91"/>
</segment>
</net>
<net name="N$8" class="0">
<segment>
<pinref part="IC3" gate="A" pin="QF"/>
<wire x1="30.48" y1="60.96" x2="35.56" y2="60.96" width="0.1524" layer="91"/>
<wire x1="35.56" y1="60.96" x2="35.56" y2="53.34" width="0.1524" layer="91"/>
<pinref part="R6" gate="G$1" pin="1"/>
<wire x1="35.56" y1="53.34" x2="40.64" y2="53.34" width="0.1524" layer="91"/>
</segment>
</net>
<net name="N$9" class="0">
<segment>
<pinref part="IC3" gate="A" pin="QG"/>
<wire x1="30.48" y1="58.42" x2="33.02" y2="58.42" width="0.1524" layer="91"/>
<wire x1="33.02" y1="58.42" x2="33.02" y2="48.26" width="0.1524" layer="91"/>
<pinref part="R7" gate="G$1" pin="1"/>
<wire x1="33.02" y1="48.26" x2="40.64" y2="48.26" width="0.1524" layer="91"/>
</segment>
</net>
<net name="N$2" class="0">
<segment>
<pinref part="Q1" gate="G$1" pin="B"/>
<wire x1="53.34" y1="86.36" x2="50.8" y2="86.36" width="0.1524" layer="91"/>
<pinref part="R1" gate="G$1" pin="2"/>
<wire x1="50.8" y1="86.36" x2="50.8" y2="78.74" width="0.1524" layer="91"/>
</segment>
</net>
<net name="N$5" class="0">
<segment>
<pinref part="Q2" gate="G$1" pin="B"/>
<wire x1="60.96" y1="76.2" x2="50.8" y2="76.2" width="0.1524" layer="91"/>
<pinref part="R2" gate="G$1" pin="2"/>
<wire x1="50.8" y1="76.2" x2="50.8" y2="73.66" width="0.1524" layer="91"/>
</segment>
</net>
<net name="N$10" class="0">
<segment>
<pinref part="Q3" gate="G$1" pin="B"/>
<pinref part="R3" gate="G$1" pin="2"/>
<wire x1="68.58" y1="68.58" x2="50.8" y2="68.58" width="0.1524" layer="91"/>
</segment>
</net>
<net name="N$11" class="0">
<segment>
<pinref part="Q4" gate="G$1" pin="B"/>
<wire x1="76.2" y1="60.96" x2="55.88" y2="60.96" width="0.1524" layer="91"/>
<wire x1="55.88" y1="60.96" x2="55.88" y2="63.5" width="0.1524" layer="91"/>
<pinref part="R4" gate="G$1" pin="2"/>
<wire x1="55.88" y1="63.5" x2="50.8" y2="63.5" width="0.1524" layer="91"/>
</segment>
</net>
<net name="N$12" class="0">
<segment>
<pinref part="Q5" gate="G$1" pin="B"/>
<wire x1="83.82" y1="53.34" x2="55.88" y2="53.34" width="0.1524" layer="91"/>
<wire x1="55.88" y1="53.34" x2="55.88" y2="58.42" width="0.1524" layer="91"/>
<pinref part="R5" gate="G$1" pin="2"/>
<wire x1="55.88" y1="58.42" x2="50.8" y2="58.42" width="0.1524" layer="91"/>
</segment>
</net>
<net name="N$13" class="0">
<segment>
<pinref part="Q6" gate="G$1" pin="B"/>
<wire x1="91.44" y1="45.72" x2="78.74" y2="45.72" width="0.1524" layer="91"/>
<wire x1="78.74" y1="45.72" x2="53.34" y2="45.72" width="0.1524" layer="91"/>
<wire x1="53.34" y1="45.72" x2="53.34" y2="53.34" width="0.1524" layer="91"/>
<pinref part="R6" gate="G$1" pin="2"/>
<wire x1="53.34" y1="53.34" x2="50.8" y2="53.34" width="0.1524" layer="91"/>
</segment>
</net>
<net name="N$14" class="0">
<segment>
<pinref part="Q7" gate="G$1" pin="B"/>
<wire x1="99.06" y1="38.1" x2="50.8" y2="38.1" width="0.1524" layer="91"/>
<pinref part="R7" gate="G$1" pin="2"/>
<wire x1="50.8" y1="38.1" x2="50.8" y2="48.26" width="0.1524" layer="91"/>
</segment>
</net>
<net name="A" class="0">
<segment>
<pinref part="X1" gate="-3" pin="KL"/>
<pinref part="Q1" gate="G$1" pin="C"/>
<wire x1="119.38" y1="91.44" x2="58.42" y2="91.44" width="0.1524" layer="91"/>
<label x="119.38" y="93.98" size="1.778" layer="95" rot="R180"/>
</segment>
</net>
<net name="B" class="0">
<segment>
<pinref part="X1" gate="-2" pin="KL"/>
<pinref part="Q2" gate="G$1" pin="C"/>
<wire x1="119.38" y1="86.36" x2="66.04" y2="86.36" width="0.1524" layer="91"/>
<wire x1="66.04" y1="86.36" x2="66.04" y2="81.28" width="0.1524" layer="91"/>
<label x="119.38" y="88.9" size="1.778" layer="95" rot="R180"/>
</segment>
</net>
<net name="C" class="0">
<segment>
<pinref part="X1" gate="-1" pin="KL"/>
<pinref part="Q3" gate="G$1" pin="C"/>
<wire x1="119.38" y1="81.28" x2="73.66" y2="81.28" width="0.1524" layer="91"/>
<wire x1="73.66" y1="81.28" x2="73.66" y2="73.66" width="0.1524" layer="91"/>
<label x="119.38" y="83.82" size="1.778" layer="95" rot="R180"/>
</segment>
</net>
<net name="D" class="0">
<segment>
<pinref part="Q4" gate="G$1" pin="C"/>
<wire x1="119.38" y1="76.2" x2="81.28" y2="76.2" width="0.1524" layer="91"/>
<wire x1="81.28" y1="76.2" x2="81.28" y2="66.04" width="0.1524" layer="91"/>
<label x="119.38" y="78.74" size="1.778" layer="95" rot="R180"/>
<pinref part="X2" gate="-3" pin="KL"/>
</segment>
</net>
<net name="E" class="0">
<segment>
<pinref part="Q5" gate="G$1" pin="C"/>
<wire x1="119.38" y1="71.12" x2="88.9" y2="71.12" width="0.1524" layer="91"/>
<wire x1="88.9" y1="71.12" x2="88.9" y2="58.42" width="0.1524" layer="91"/>
<label x="119.38" y="73.66" size="1.778" layer="95" rot="R180"/>
<pinref part="X2" gate="-2" pin="KL"/>
</segment>
</net>
<net name="F" class="0">
<segment>
<pinref part="Q6" gate="G$1" pin="C"/>
<wire x1="119.38" y1="66.04" x2="96.52" y2="66.04" width="0.1524" layer="91"/>
<wire x1="96.52" y1="66.04" x2="96.52" y2="50.8" width="0.1524" layer="91"/>
<label x="119.38" y="68.58" size="1.778" layer="95" rot="R180"/>
<pinref part="X2" gate="-1" pin="KL"/>
</segment>
</net>
<net name="G" class="0">
<segment>
<pinref part="Q7" gate="G$1" pin="C"/>
<wire x1="104.14" y1="60.96" x2="104.14" y2="43.18" width="0.1524" layer="91"/>
<wire x1="119.38" y1="60.96" x2="104.14" y2="60.96" width="0.1524" layer="91"/>
<label x="119.38" y="63.5" size="1.778" layer="95" rot="R180"/>
<pinref part="X3" gate="-2" pin="KL"/>
</segment>
</net>
<net name="ST_CP" class="0">
<segment>
<pinref part="IC3" gate="A" pin="RCK"/>
<wire x1="5.08" y1="60.96" x2="2.54" y2="60.96" width="0.1524" layer="91"/>
<label x="-10.16" y="73.66" size="1.778" layer="95"/>
<pinref part="X4" gate="-2" pin="KL"/>
<wire x1="-10.16" y1="73.66" x2="2.54" y2="73.66" width="0.1524" layer="91"/>
<wire x1="2.54" y1="73.66" x2="2.54" y2="60.96" width="0.1524" layer="91"/>
</segment>
</net>
<net name="QH" class="0">
<segment>
<pinref part="IC3" gate="A" pin="QH*"/>
<wire x1="30.48" y1="50.8" x2="30.48" y2="45.72" width="0.1524" layer="91"/>
<wire x1="30.48" y1="45.72" x2="0" y2="45.72" width="0.1524" layer="91"/>
<label x="-10.16" y="63.5" size="1.778" layer="95"/>
<pinref part="X5" gate="-2" pin="KL"/>
<wire x1="-10.16" y1="63.5" x2="0" y2="63.5" width="0.1524" layer="91"/>
<wire x1="0" y1="63.5" x2="0" y2="45.72" width="0.1524" layer="91"/>
</segment>
</net>
<net name="DS" class="0">
<segment>
<pinref part="IC3" gate="A" pin="SER"/>
<wire x1="5.08" y1="73.66" x2="5.08" y2="78.74" width="0.1524" layer="91"/>
<pinref part="X4" gate="-1" pin="KL"/>
<wire x1="5.08" y1="78.74" x2="-10.16" y2="78.74" width="0.1524" layer="91"/>
<label x="-10.16" y="78.74" size="1.778" layer="95"/>
</segment>
</net>
<net name="SH_CP" class="0">
<segment>
<pinref part="IC3" gate="A" pin="SCK"/>
<pinref part="X5" gate="-1" pin="KL"/>
<wire x1="5.08" y1="68.58" x2="-10.16" y2="68.58" width="0.1524" layer="91"/>
<label x="-10.16" y="68.58" size="1.778" layer="95"/>
</segment>
</net>
</nets>
</sheet>
</sheets>
</schematic>
</drawing>
<compatibility>
<note version="8.2" severity="warning">
Since Version 8.2, EAGLE supports online libraries. The ids
of those online libraries will not be understood (or retained)
with this version.
</note>
<note version="8.3" severity="warning">
Since Version 8.3, EAGLE supports URNs for individual library
assets (packages, symbols, and devices). The URNs of those assets
will not be understood (or retained) with this version.
</note>
<note version="8.3" severity="warning">
Since Version 8.3, EAGLE supports the association of 3D packages
with devices in libraries, schematics, and board files. Those 3D
packages will not be understood (or retained) with this version.
</note>
</compatibility>
</eagle>
